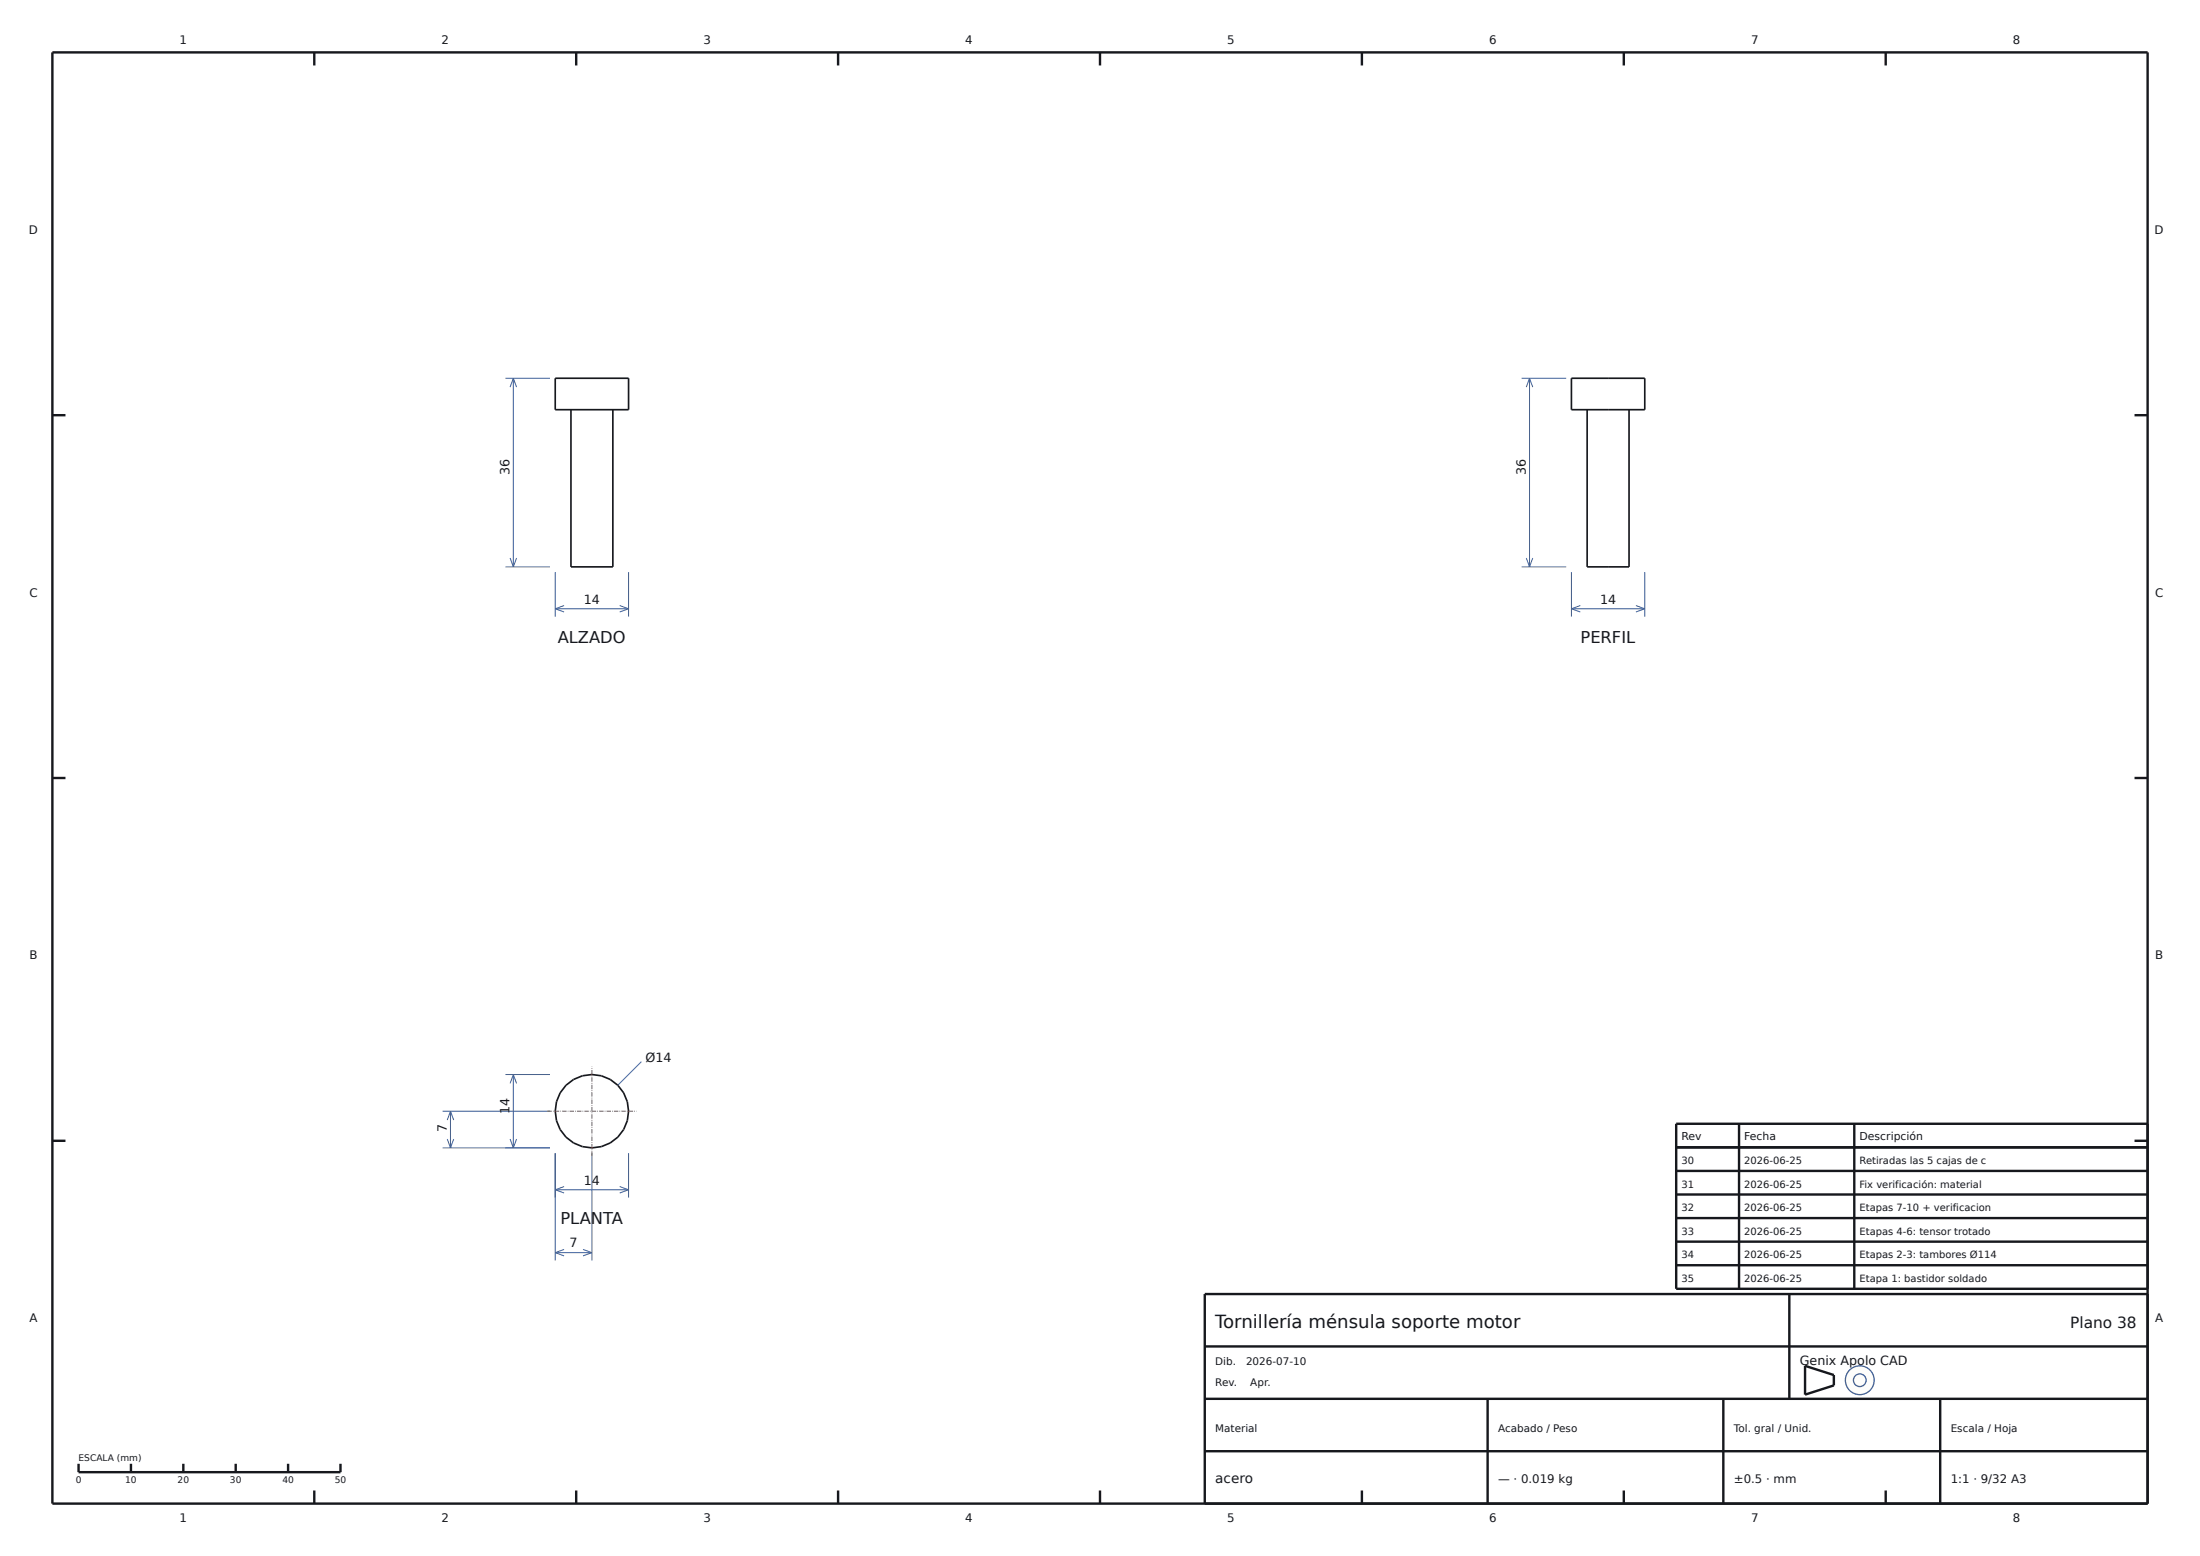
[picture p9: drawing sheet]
<svg xmlns="http://www.w3.org/2000/svg" width="420mm" height="297mm" viewBox="0 0 420 297" stroke-linecap="round" stroke-linejoin="round" font-family="sans-serif">
<g fill="#fdfdfb" stroke="#3a5e9c" stroke-width=".25">
<circle cx="355" cy="263.5" r="2.75"/>
<circle cx="355.1" cy="263.5" r="1.21"/>
</g>
<g fill="none" stroke="#16181d" stroke-width=".46">
<path d="M10 10h400v277h-400zM60 10v2.5M110 10v2.5M160 10v2.5M210 10v2.5M260 10v2.5M310 10v2.5M360 10v2.5M10 79.3h2.5M407.5 79.3h2.5M10 148.5h2.5M407.5 148.5h2.5"/>
<path d="M10 217.8h2.5M320 219h90M332 214.5v31.5M354 214.5v31.5M407.5 217.8h2.5M410 214.5h-90v31.5h90M320 223.5h90M320 228h90M320 232.5h90M320 237h90M230 257h180M320 241.5h90"/>
<path d="M341.6 247v20M410 247h-180v40M15 279.4v1.6h50v-1.6M25 279.4v1.6M35 279.4v1.6M45 279.4v1.6M55 279.4v1.6M230 277h180M230 267h180M284 267v20M329 267v20M344.6 260.7l5.5 1.8v1.9l-5.5 1.8z"/>
<path d="M370.4 267v20M60 284.5v2.5M110 284.5v2.5M160 284.5v2.5M210 284.5v2.5M260 284.5v2.5M310 284.5v2.5M360 284.5v2.5"/>
</g>
<g fill="none" stroke="#16181d" stroke-width=".32">
<path d="M106 72.2h14v6h-14zM109 78.2v30h8v-30M300 72.2h14v6h-14zM303 78.2v30h8v-30"/>
<circle cx="113" cy="212.1" r="7"/>
</g>
<g fill="none" stroke="#3a5e9c" stroke-width=".19">
<path d="M96.5 72.2h8.5M98 72.2v36M98 72.2l.6 1.7M98 72.2l-.6 1.7M290.5 72.2h8.5M292 72.2v36M292 72.2l.6 1.7M292 72.2l-.6 1.7M96.5 108.2h8.5M97.4 106.5l.6 1.7M98.6 106.5l-.6 1.7M106 109.2v8.5"/>
<path d="M106 116.2h14M106 116.2l1.7 .6M107.7 115.6l-1.7 .6M118.3 115.6l1.7 .6M120 109.2v8.5M120 116.2l-1.7 .6M290.5 108.2h8.5M291.4 106.5l.6 1.7M292.6 106.5l-.6 1.7M300 116.2h14M300 109.2v8.5M300 116.2l1.7 .6"/>
<path d="M301.7 115.6l-1.7 .6M312.3 115.6l1.7 .6M314 109.2v8.5M314 116.2l-1.7 .6M84.5 219.1h20.5M84.5 212.1h20.5M85.4 217.4l.6 1.7M86 212.1v7M86 212.1l.6 1.7M86 212.1l-.6 1.7M86.6 217.4l-.6 1.7M96.5 205.1h8.5"/>
<path d="M97.4 217.4l.6 1.7M98 205.1v14M98 205.1l.6 1.7M98 205.1l-.6 1.7M98.6 217.4l-.6 1.7M122.4 202.7l-4.5 4.5M106 220.1v20.5M106 227.1h14M106 227.1l1.7 .6M106 239.1h7M106 239.1l1.7 .6M107.7 226.5l-1.7 .6"/>
<path d="M107.7 238.5l-1.7 .6M111.3 238.5l1.7 .6M113 220.1v20.5M113 239.1l-1.7 .6M118.3 226.5l1.7 .6M120 220.1v8.5M120 227.1l-1.7 .6"/>
</g>
<path d="M104.5 212.1h17M113 220.6v-17" fill="none" stroke="#b0413e" stroke-width=".19" stroke-dasharray=".8 .2 .1 .2" stroke-linecap="butt"/>
<text font-size="3.5" fill="#16181d" x="232" y="253.4">Tornillería ménsula soporte motor</text>
<g font-size="3.1" fill="#16181d">
<text x="106.5" y="122.7">ALZADO</text>
<text x="301.7" y="122.7">PERFIL</text>
<text x="107" y="233.6">PLANTA</text>
</g>
<text font-size="2.9" fill="#16181d" x="395.2" y="253.4">Plano 38</text>
<text font-size="2.6" fill="#16181d" x="232" y="283">acero</text>
<g font-size="2.4" fill="#16181d">
<text x="97.3" y="90.7" transform="rotate(-90 97.3 90.7)">36</text>
<text x="291.3" y="90.7" transform="rotate(-90 291.3 90.7)">36</text>
<text x="111.5" y="115.2">14</text>
<text x="305.5" y="115.2">14</text>
<text x="123.2" y="202.7">Ø14</text>
<text x="97.3" y="212.6" transform="rotate(-90 97.3 212.6)">14</text>
<text x="85.3" y="216.1" transform="rotate(-90 85.3 216.1)">7</text>
<text x="111.5" y="226.1">14</text>
<text x="108.7" y="238.1">7</text>
<text x="343.6" y="260.6">Genix Apolo CAD</text>
</g>
<g font-size="2.2" fill="#16181d">
<text x="34.3" y="8.4">1</text>
<text x="84.3" y="8.4">2</text>
<text x="134.3" y="8.4">3</text>
<text x="184.3" y="8.4">4</text>
<text x="234.3" y="8.4">5</text>
<text x="284.3" y="8.4">6</text>
<text x="334.3" y="8.4">7</text>
<text x="384.3" y="8.4">8</text>
<text x="5.5" y="44.6">D</text>
<text x="411.3" y="44.6">D</text>
<text x="5.6" y="113.9">C</text>
<text x="411.4" y="113.9">C</text>
<text x="5.6" y="183.1">B</text>
<text x="411.4" y="183.1">B</text>
<text x="5.6" y="252.4">A</text>
<text x="411.4" y="252.4">A</text>
<text x="286" y="283">— · 0.019 kg</text>
<text x="331" y="283">±0.5 · mm</text>
<text x="372.4" y="283">1:1 · 9/32 A3</text>
<text x="34.3" y="290.6">1</text>
<text x="84.3" y="290.6">2</text>
<text x="134.3" y="290.6">3</text>
<text x="184.3" y="290.6">4</text>
<text x="234.3" y="290.6">5</text>
<text x="284.3" y="290.6">6</text>
<text x="334.3" y="290.6">7</text>
<text x="384.3" y="290.6">8</text>
</g>
<g font-size="2.1" fill="#16181d">
<text x="321" y="217.6">Rev</text>
<text x="333" y="217.6">Fecha</text>
<text x="355" y="217.6">Descripción</text>
</g>
<g font-size="2" fill="#16181d">
<text x="232" y="260.6">Dib.</text>
<text x="237.9" y="260.6">2026-07-10</text>
<text x="232" y="264.6">Rev.</text>
<text x="238.7" y="264.6">Apr.</text>
<text x="232" y="273.4">Material</text>
<text x="286" y="273.4">Acabado / Peso</text>
<text x="331" y="273.4">Tol. gral / Unid.</text>
<text x="372.4" y="273.4">Escala / Hoja</text>
</g>
<g font-size="1.9" fill="#16181d">
<text x="321" y="222.2">30</text>
<text x="321" y="226.7">31</text>
<text x="333" y="222.2">2026-06-25</text>
<text x="333" y="226.7">2026-06-25</text>
<text x="355" y="222.2">Retiradas las 5 cajas de c</text>
<text x="355" y="226.7">Fix verificación: material</text>
<text x="321" y="231.2">32</text>
<text x="333" y="231.2">2026-06-25</text>
<text x="355" y="231.2">Etapas 7-10 + verificacion</text>
<text x="321" y="235.7">33</text>
<text x="333" y="235.7">2026-06-25</text>
<text x="355" y="235.7">Etapas 4-6: tensor trotado</text>
<text x="321" y="240.2">34</text>
<text x="321" y="244.7">35</text>
<text x="333" y="240.2">2026-06-25</text>
<text x="333" y="244.7">2026-06-25</text>
<text x="355" y="240.2">Etapas 2-3: tambores Ø114</text>
<text x="355" y="244.7">Etapa 1: bastidor soldado</text>
</g>
<g font-size="1.7" fill="#16181d">
<text x="15" y="278.8">ESCALA (mm)</text>
<text x="14.5" y="283">0</text>
<text x="23.9" y="283">10</text>
<text x="33.9" y="283">20</text>
<text x="43.9" y="283">30</text>
<text x="53.9" y="283">40</text>
<text x="63.9" y="283">50</text>
</g>
</svg>
